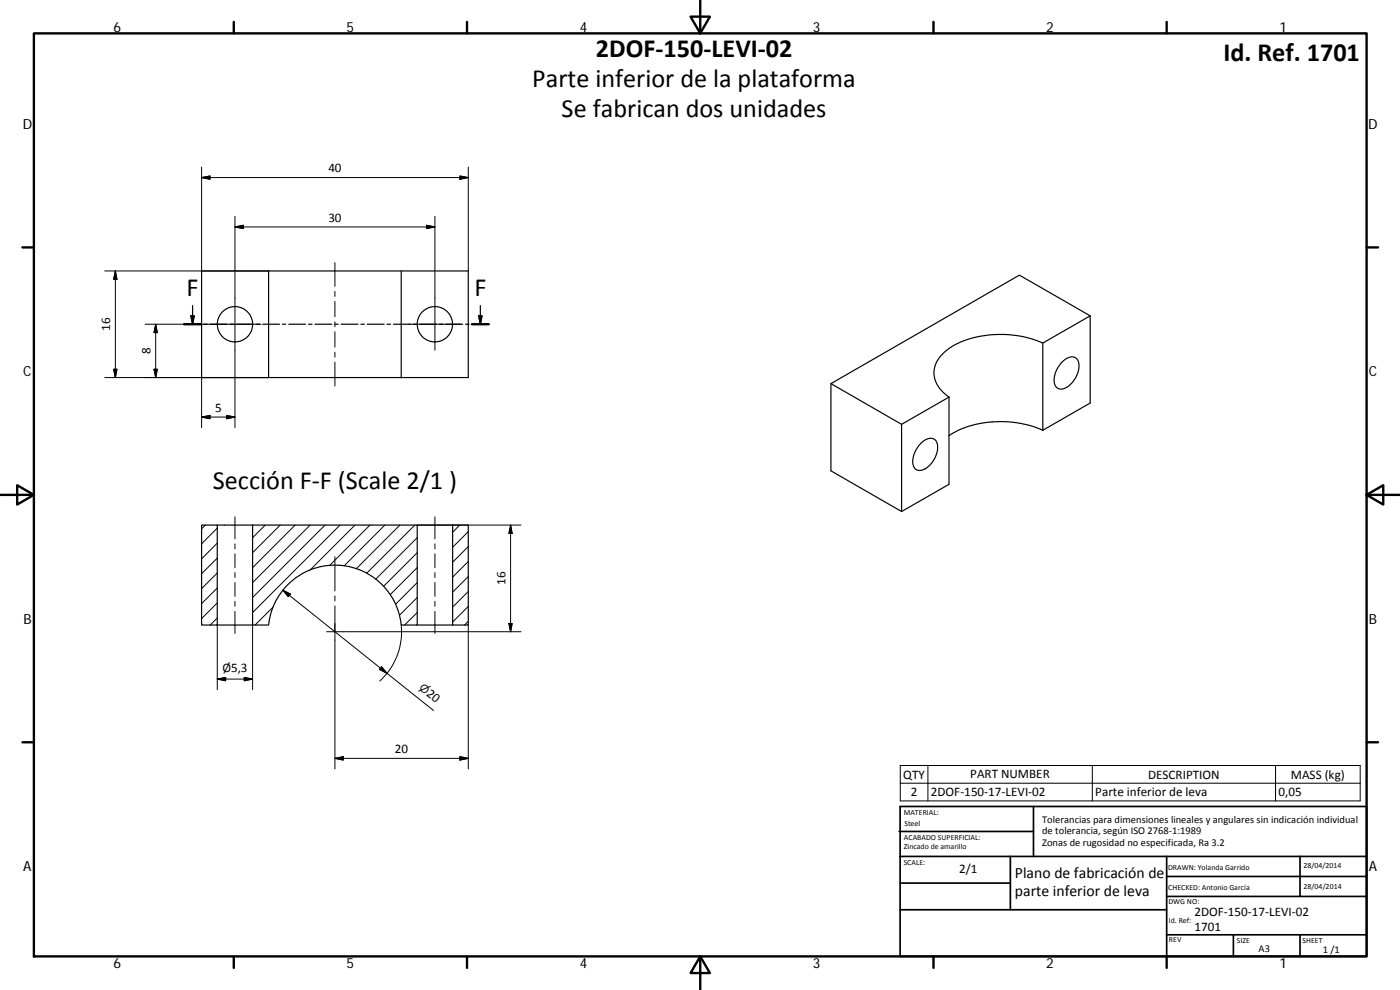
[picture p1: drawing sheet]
<svg xmlns="http://www.w3.org/2000/svg" width="420mm" height="297mm" viewBox="0 0 420 297" stroke-linecap="round" stroke-linejoin="round" font-family="sans-serif">
<g fill="none" stroke="#000" stroke-width=".36">
<path d="M55.3 97.3h5M57.3 94.8h1l-.5 2.5zM57.8 91.7v5.6M61.2 97.3h1M63.1 97.3h5.1M69.1 97.3h1M71 97.3h5M76.9 97.3h1M78.8 97.3h5.1M80.6 81.3v32M80.6 81.3h59.9v32h-20.1M80.6 81.3h-20.1v32h20.1"/>
<path d="M84.7 97.3h1.1M86.7 97.3h5M92.6 97.3h1.1M94.5 97.3h5.1M100.4 97.3h1.1M102.4 97.3h5M108.3 97.3h1.1M110.2 97.3h5.1M116.2 97.3h1M118.1 97.3h5.1M120.4 81.3v32M124 97.3h1.1"/>
<path d="M126 97.3h5M131.9 97.3h1M133.8 97.3h5M139.7 97.3h1.1M141.6 97.3h5.1M143.7 94.8h1l-.5 2.5zM144.2 91.7v5.6M327.2 94.8v26.1l-14.2 8.2M80.6 113.3h39.8M249.4 115.1v26.2l21.2 12.2M249.4 115.1l56.5-32.6 21.3 12.3-14.2 8.1a31.4 31.4 0 0 0-27.6 1.3 9.3 9.3 0 0 0-5 8.6 9.6 9.6 0 0 0 4.4 6.3l-14.2 8.2zM284.8 119.1v26.2l-14.2 8.2"/>
<path d="M313 102.9v26.2M318.7 108.6a3.2 3.2 0 0 1 4.6-.8 6.6 6.6 0 0 1-2 7.5 2.85 2.85 0 0 1-4.5 .6 6.7 6.7 0 0 1 1.9-7.3zM270.6 127.3v26.2M276.3 133.1a3.1 3.1 0 0 1 4.5-.9 6.6 6.6 0 0 1-2 7.6 2.91 2.91 0 0 1-4.4 .5 6.7 6.7 0 0 1 1.9-7.2zM313 129.1a31.5 31.5 0 0 0-27.5 1.1l-.7 .5M60.5 157.5h4.7v30h-4.7zM65.2 157.5h10.6M75.8 157.5h49.4v30h-4.8a20 20 0 0 0-19.9-17.9 20 20 0 0 0-19.9 17.9h-4.8zM125.2 157.5h10.6M135.8 157.5h4.7v30h-4.7zM65.2 187.5h10.6M125.2 187.5h10.6"/>
<circle cx="70.5" cy="97.3" r="5.3"/>
<circle cx="130.5" cy="97.3" r="5.3"/>
</g>
<g fill="none" stroke="#000" stroke-width=".71">
<path d="M10.2 10h399.9v277h-399.9zM70.2 6.6v3.4M140.2 6.6v3.4M207.3 5h5.8l-2.9 5zM210.2 0v10M280.2 6.6v3.4M350.1 6.6v3.4M6.7 74.2h3.5M410.1 74.2h3.5M55.3 97.3h5M141.6 97.3h5.1M.2 148.5h10"/>
<path d="M5.2 145.6l5 2.9-5 2.9zM410.1 148.5l5-2.9v5.8zM410.1 148.5h10M6.7 222.7h3.5M410.1 222.7h3.5M70.2 287v3.4M140.2 287v3.4M210.2 287l2.9 5h-5.8zM210.2 287v10M280.2 287v3.4M350.1 287v3.4"/>
</g>
<g fill="none" stroke="#000" stroke-width=".51">
<path d="M269.8 249.5h40.4M270.1 242h140v45h-140zM270.1 257h140M303.2 257v16M310.2 242v15M350.1 257v30M390.2 257v12M270.1 265h33.1M270.1 273h80M350.1 269h60M350.1 263h60M350.1 280.5h60"/>
<path d="M370.2 280.5v6.5M390.2 280.5v6.5"/>
</g>
<path d="M57.3 94.8h1l-.5 2.5zM143.7 94.8h1l-.5 2.5z" fill="#000" stroke="#000" stroke-width=".36"/>
<g fill="none" stroke="#000" stroke-width=".3">
<path d="M60.5 53.3l2.5-.5v1zM60.5 53.3h80M60.5 50.1v31.2M138 52.8l2.5 .5-2.5 .5zM140.5 50.1v31.2M70.5 64.9v63.4M70.5 68.1l2.5-.5v1zM70.5 68.1h60M100.5 78.8v7.1M128 67.6l2.5 .5-2.5 .5zM130.5 64.9v40.2M31.4 81.3h49.2"/>
<path d="M34.6 81.3v32M34.6 81.3l.5 2.5h-1zM43.5 97.3h34.8M46.7 97.3v16M46.7 97.3l.5 2.5h-1zM100.5 87.4v1.5M100.5 90.4v4.6M100.5 96.5v1.5M100.5 99.5v4.7M122.7 97.3h15.6M31.4 113.3h49.2M34.1 110.8h1l-.5 2.5z"/>
<path d="M46.2 110.8h1l-.5 2.5zM60.5 113.3v15M100.5 105.7v1.5M100.5 108.6v7.2M60.5 125.1l2.5-.4v.9zM60.5 125.1h10M68 124.7l2.5 .4-2.5 .5zM61.6 157.5l-1.1 1.2M65.2 158.5l-4.7 4.7M70.5 155.1v6.6M79.6 157.5l-3.8 3.8M84.1 157.5l-8.3 8.3"/>
<path d="M88.6 157.5l-12.8 12.8M93.1 157.5l-17.3 17.3M97.5 157.5l-21.7 21.8M102 157.5l-26.2 26.3M106.5 157.5l-13.5 13.6M111 157.5l-12.1 12.2M115.5 157.5l-12.2 12.3M120 157.5l-13.1 13.1M124.5 157.5l-14.5 14.5M125.2 157.5h5.2M130.5 155.1v6.6M130.6 157.5h25.8"/>
<path d="M138 157.5l-2.2 2.2M140.5 159.5l-4.7 4.7M153.2 157.5l.5 2.6h-1zM153.2 157.5v32M65.2 176.4l-4.7 4.7M65.2 171.9l-4.7 4.7M65.2 167.4l-4.7 4.7M65.2 163l-4.7 4.7M70.5 163.2v1.5M70.5 166.2v4.1M70.5 171.8v1.5M70.5 174.8v4.1"/>
<path d="M84.9 177.1l2.3 1.1-.7 .8zM84.9 177.1l45.2 36.1M100.5 167v10.3M100.5 178.8v1.5M125.2 179.3l-5.3 5.3M125.2 161.3l-12.5 12.5M125.2 165.8l-10.1 10.1M125.2 174.8l-6.5 6.5M125.2 170.3l-8.1 8.1M130.5 163.2v1.5M130.5 166.2v4.1M130.5 171.8v1.5"/>
<path d="M130.5 174.8v4.1M140.5 164l-4.7 4.7M140.5 177.5l-4.7 4.7M140.5 173l-4.7 4.7M140.5 168.5l-4.7 4.7M65.2 180.9l-4.7 4.7M65.2 185.4l-2.1 2.1M65.2 187.5v19.4M70.5 180.4v1.5M70.5 183.4v6.7M75.8 187.5v19.4M82 182.1l-5.5 5.4"/>
<path d="M98 189.5h32.4M100.5 181.8v48.9M120.4 187.5a20 20 0 0 1-6.4 16.8M125.2 183.8l-3.8 3.7M130.5 180.4v1.5M130.5 183.4v6.7M130.6 189.5h25.8M140.5 186.4l-1.1 1.1M140.5 181.9l-4.7 4.7M140.5 187.5v43.2M152.7 187.1h1l-.5 2.4zM65.2 203.8l2.5-.5v1z"/>
<path d="M65.2 203.8h10.6M73.3 203.3l2.5 .5-2.5 .5zM114.5 200.1l1.6 1.9-2.2-1.1zM100.5 227.5l2.5-.5v1zM100.5 227.5h40M138 227l2.5 .5-2.5 .5zM270.2 229.7h138v10.6h-138zM270.2 235h138M278.5 229.7v10.6M327.8 229.7v10.6M382.8 229.7v10.6"/>
</g>
<g fill="#000" stroke="#000" stroke-width=".3">
<path d="M60.5 53.3l2.5-.5v1zM138 52.8l2.5 .5-2.5 .5zM70.5 68.1l2.5-.5v1zM128 67.6l2.5 .5-2.5 .5zM34.6 81.3l.5 2.5h-1zM46.7 97.3l.5 2.5h-1zM34.1 110.8h1l-.5 2.5zM46.2 110.8h1l-.5 2.5zM60.5 125.1l2.5-.4v.9zM68 124.7l2.5 .4-2.5 .5zM84.9 177.1l2.3 1.1-.7 .8zM153.2 157.5l.5 2.6h-1z"/>
<path d="M152.7 187.1h1l-.5 2.4zM65.2 203.8l2.5-.5v1zM73.3 203.3l2.5 .5-2.5 .5zM114.5 200.1l1.6 1.9-2.2-1.1zM100.5 227.5l2.5-.5v1zM138 227l2.5 .5-2.5 .5z"/>
</g>
<g font-size="7.9">
<text x="178.8" y="17">2DOF‐150‐LEVI‐02</text>
<text x="367.2" y="18.4">Id. Ref. 1701</text>
<text x="159.8" y="26">Parte inferior de la plataforma</text>
<text x="168.6" y="35">Se fabrican dos unidades</text>
<text x="56" y="88.8">F</text>
<text x="142.4" y="88.8">F</text>
<text x="63.9" y="146.7">Sección F‐F (Scale 2/1 )</text>
</g>
<g font-size="4.7">
<text x="304.6" y="263.5">Plano de fabricación de</text>
<text x="304.6" y="268.9">parte inferior de leva</text>
</g>
<g font-size="4.2">
<text x="34" y="9.6">6</text>
<text x="104" y="9.6">5</text>
<text x="174" y="9.6">4</text>
<text x="244" y="9.6">3</text>
<text x="314" y="9.6">2</text>
<text x="384" y="9.6">1</text>
<text x="6.8" y="38.7">D</text>
<text x="410.6" y="38.7">D</text>
<text x="7" y="112.9">C</text>
<text x="410.8" y="112.9">C</text>
<text x="7" y="187.1">B</text>
<text x="410.8" y="187.1">B</text>
<text x="7" y="261.3">A</text>
<text x="410.8" y="261.3">A</text>
<text x="34" y="290.4">6</text>
<text x="104" y="290.4">5</text>
<text x="174" y="290.4">4</text>
<text x="244" y="290.4">3</text>
<text x="314" y="290.4">2</text>
<text x="384" y="290.4">1</text>
</g>
<g font-size="3.9">
<text x="98.5" y="51.7">40</text>
<text x="98.5" y="66.5">30</text>
<text x="33.1" y="99.3" transform="rotate(-90 33.1 99.3)">16</text>
<text x="45.2" y="106.3" transform="rotate(-90 45.2 106.3)">8</text>
<text x="64.5" y="123.6">5</text>
<text x="151.7" y="175.5" transform="rotate(-90 151.7 175.5)">16</text>
<text x="66.7" y="201.7">Ø5,3</text>
<text x="127.8" y="208.5" transform="rotate(39 127.8 208.5)">20</text>
<text x="118.5" y="226">20</text>
<text x="271.1" y="233.6">QTY</text>
<text x="291.2" y="233.6">PART NUMBER</text>
<text x="344.5" y="233.6">DESCRIPTION</text>
<text x="387.4" y="233.7">MASS (kg)</text>
<text x="273.3" y="238.9">2</text>
<text x="279.4" y="238.9">2DOF‐150‐17‐LEVI‐02</text>
<text x="328.7" y="239">Parte inferior de leva</text>
<text x="383.7" y="238.9">0,05</text>
<text x="287.9" y="262">2/1</text>
<text x="358.5" y="274.9">2DOF‐150‐17‐LEVI‐02</text>
<text x="358.5" y="279.4">1701</text>
</g>
<text font-size="3.3" x="125.6" y="206.8" transform="rotate(39 125.6 206.8)">⌀</text>
<g font-size="3.1">
<text x="312.8" y="246.8">Tolerancias para dimensiones lineales y angulares sin indicación individual</text>
<text x="312.8" y="250.4">de tolerancia, según ISO 2768‐1:1989</text>
<text x="312.8" y="254">Zonas de rugosidad no especificada, Ra 3.2</text>
<text x="377.7" y="285.6">A3</text>
<text x="397" y="285.8">1 /1</text>
</g>
<g font-size="2.4">
<text x="271.2" y="244.4">MATERIAL:</text>
<text x="271.3" y="251.9">ACABADO SUPERFICIAL:</text>
<text x="271.4" y="247.9">Steel</text>
<text x="271.3" y="254.6">Zincado de amarillo</text>
<text x="271.2" y="259.7">SCALE:</text>
<text x="350.6" y="260.9">DRAWN: Yolanda Garrido</text>
<text x="391.2" y="260.6">28/04/2014</text>
<text x="350.6" y="267">CHECKED: Antonio García</text>
<text x="391.2" y="266.6">28/04/2014</text>
<text x="350.6" y="271.4">DWG NO:</text>
<text x="350.8" y="276.8">Id. Ref:</text>
<text x="350.8" y="282.8">REV</text>
<text x="371.2" y="282.9">SIZE</text>
<text x="390.9" y="282.9">SHEET</text>
</g>
</svg>
